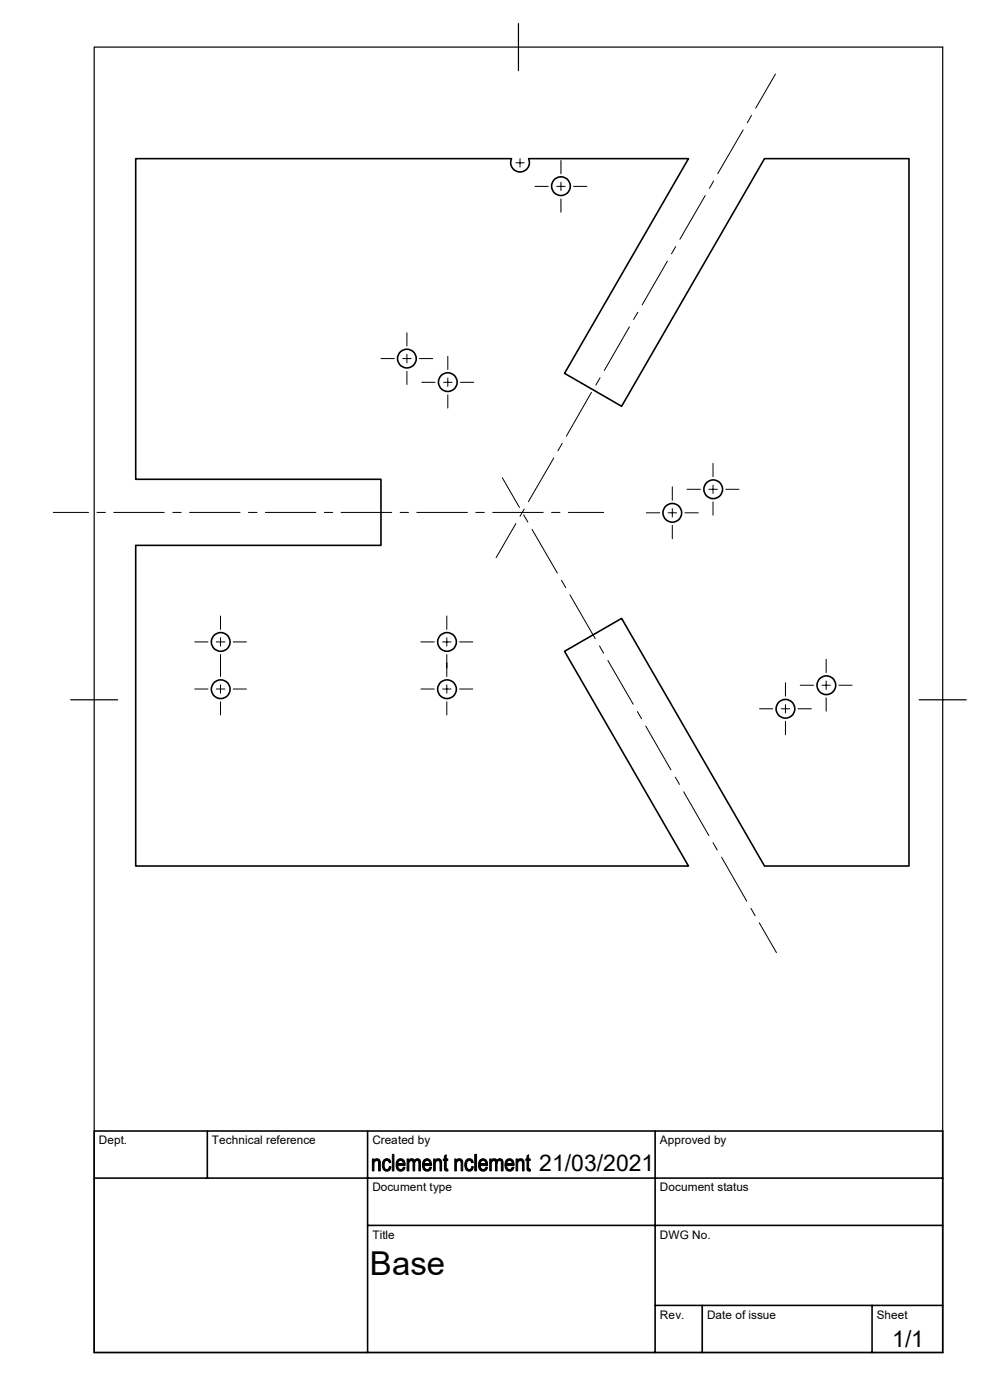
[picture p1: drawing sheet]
<svg xmlns="http://www.w3.org/2000/svg" width="210mm" height="297mm" viewBox="0 0 210 297" stroke-linecap="round" stroke-linejoin="round" font-family="sans-serif">
<g fill="none" stroke="#000" stroke-width=".34">
<path d="M28.8 33.7h79.7a1.99 1.99 0 0 0 1.8 2.8 1.99 1.99 0 0 0 1.8-2.8h33.9l-26.2 45.5 12.1 7 30.3-52.5h30.6v150h-30.6l-30.3-52.5-12.1 7 26.2 45.5h-117.2v-68h52v-14h-52zM20 239.9h180v47h-180zM44 239.9v10M78 239.9v47M139 239.9v47M20 249.9h180M78 260h122M139 276.9h61M149 276.9v10M185 276.9v10"/>
<circle cx="119" cy="39.5" r="1.98"/>
<circle cx="86.3" cy="76.1" r="1.98"/>
<circle cx="95" cy="81.1" r="1.98"/>
<circle cx="142.6" cy="108.8" r="1.98"/>
<circle cx="151.3" cy="103.8" r="1.98"/>
<circle cx="46.8" cy="136.2" r="1.98"/>
<circle cx="94.8" cy="136.2" r="1.98"/>
<circle cx="46.8" cy="146.2" r="1.98"/>
<circle cx="94.8" cy="146.2" r="1.98"/>
<circle cx="166.6" cy="150.4" r="1.98"/>
<circle cx="175.3" cy="145.4" r="1.98"/>
</g>
<path d="M20 10h180v276.9h-180zM110 5v10M15 148.5h10M195 148.5h10" fill="none" stroke="#000" stroke-width=".25"/>
<g fill="#000" stroke="#000" stroke-width=".21">
<path d="M79 245.9h.3v.4h.4l-.4 .4v1.7h-.3z" fill-rule="evenodd"/>
<path d="M79.3 246.2h.6z" fill-rule="evenodd"/>
<path d="M79.5 246a.78 .78 0 0 1 .9 0 .78 .78 0 0 1 .3 .8v1.6h-.4v-1.9l-.2-.3h-.8z" fill-rule="evenodd"/>
<path d="M81.4 246a.88 .88 0 0 1 1.3 .2h-.6a1.2 1.2 0 0 0-.4 1.8l.3 .1h-.6l-.2-.6a1.74 1.74 0 0 1 .2-1.5z" fill-rule="evenodd"/>
<path d="M81.4 248.1h.9l.3-.6h.3a.87 .87 0 0 1-.5 .9 .87 .87 0 0 1-1-.3z" fill-rule="evenodd"/>
<path d="M82.1 246.2h.6l.2 .4-.3 .1-.2-.4z" fill-rule="evenodd"/>
<path d="M83.2 244.9h.4v3.5h-.4z" fill-rule="evenodd"/>
<path d="M84.3 246.2h.7l-.5 .2-.1 .5h1.5v.4h-1.5l.2 .6 .4 .2h-.7a1.99 1.99 0 0 1 0-1.9z" fill-rule="evenodd"/>
<path d="M84.3 246.2a.94 .94 0 0 1 1.1-.3 .94 .94 0 0 1 .5 1h-1.5h1.2v-.2l-.5-.5z" fill-rule="evenodd"/>
<path d="M84.3 248.1h1l.3-.5 .3 .1a.92 .92 0 0 1-.6 .8 .92 .92 0 0 1-1-.4z" fill-rule="evenodd"/>
<path d="M86.4 245.9h.3v.4h.3l-.3 .4v1.7h-.3z" fill-rule="evenodd"/>
<path d="M86.7 246.2h.5z" fill-rule="evenodd"/>
<path d="M87 245.9a.65 .65 0 0 1 .9 .4l-1.2-.1z" fill-rule="evenodd"/>
<path d="M87.5 246.3l1-.1-.4 .1-.1 .5v1.6h-.4z" fill-rule="evenodd"/>
<path d="M88 246.1a.67 .67 0 0 1 .8-.2 .67 .67 0 0 1 .4 .8v1.7h-.3v-1.9l-.3-.3z" fill-rule="evenodd"/>
<path d="M89.9 246.2h.7l-.5 .2-.1 .5 1.6 .1v.3h-1.6l.2 .6 .4 .2h-.7l-.2-.2-.1-1z" fill-rule="evenodd"/>
<path d="M90 246a.95 .95 0 0 1 1.1 0 .95 .95 0 0 1 .4 .9h-1.5h1.2l-.3-.6-1-.1z" fill-rule="evenodd"/>
<path d="M89.9 248.1h.8l.5-.5 .3 .1a.91 .91 0 0 1-.6 .8 .91 .91 0 0 1-1-.4z" fill-rule="evenodd"/>
<path d="M92 245.9h.3v.4h.4l-.3 .2-.1 .3v1.6h-.3z" fill-rule="evenodd"/>
<path d="M92.3 246.3l.6-.1z" fill-rule="evenodd"/>
<path d="M92.5 246a.78 .78 0 0 1 .9 0 .78 .78 0 0 1 .3 .8v1.6h-.4v-1.9l-.2-.3h-.7z" fill-rule="evenodd"/>
<path d="M94.3 245.2l.4-.2v.9h.3v.3h-.3v1.7l.2 .1h-.6v-.1v-1.7h-.3v-.3h.3z" fill-rule="evenodd"/>
<path d="M94.3 248h.7v.4h-.5z" fill-rule="evenodd"/>
<path d="M96.5 245.9h.3v.4h.4l-.3 .2-.1 .3v1.6h-.3z" fill-rule="evenodd"/>
<path d="M96.8 246.3l.6-.1z" fill-rule="evenodd"/>
<path d="M97 246a.78 .78 0 0 1 .9 0 .78 .78 0 0 1 .3 .8v1.6h-.4v-1.9l-.2-.3h-.7z" fill-rule="evenodd"/>
<path d="M98.8 246.2a.89 .89 0 0 1 1.4 0h-.6a1.2 1.2 0 0 0-.4 1.8l.4 .1h-.8l-.1-.3-.1-.9z" fill-rule="evenodd"/>
<path d="M98.8 248.1h1l.3-.6h.3a.87 .87 0 0 1-.5 .9 .87 .87 0 0 1-1.1-.3z" fill-rule="evenodd"/>
<path d="M99.6 246.2h.6l.2 .4-.4 .1-.1-.4z" fill-rule="evenodd"/>
<path d="M100.7 244.9h.4v3.5h-.4z" fill-rule="evenodd"/>
<path d="M101.8 246.2h.7l-.5 .2-.1 .5h1.5v.4h-1.5l.2 .6 .4 .2h-.7a1.99 1.99 0 0 1 0-1.9z" fill-rule="evenodd"/>
<path d="M101.8 246.2a.94 .94 0 0 1 1.1-.3 .94 .94 0 0 1 .5 1h-1.5h1.2l-.1-.5-.3-.2z" fill-rule="evenodd"/>
<path d="M101.8 248.1h.9l.4-.5 .3 .1a.92 .92 0 0 1-.6 .7 .92 .92 0 0 1-1-.3z" fill-rule="evenodd"/>
<path d="M103.9 245.9h.3v.4h.3l-.3 .5v1.6h-.3z" fill-rule="evenodd"/>
<path d="M104.2 246.2h.5z" fill-rule="evenodd"/>
<path d="M104.4 245.9a.65 .65 0 0 1 1 .4l-1.2-.1z" fill-rule="evenodd"/>
<path d="M105 246.3l1-.1-.4 .1-.1 .3v1.8h-.4v-1.9z" fill-rule="evenodd"/>
<path d="M105.5 246.2a.69 .69 0 0 1 .8-.3 .69 .69 0 0 1 .4 .8v1.7h-.4v-2l-.2-.2z" fill-rule="evenodd"/>
<path d="M107.4 246.2h.7l-.3 .1-.3 .6h1.6v.4h-1.6l.1 .5 .5 .3h-.7a1.85 1.85 0 0 1 0-1.9z" fill-rule="evenodd"/>
<path d="M107.5 246a.97 .97 0 0 1 1.1 0 .97 .97 0 0 1 .5 .9h-1.6h1.2l-.2-.6-.3-.1h-.8z" fill-rule="evenodd"/>
<path d="M107.4 248.1h.8l.5-.5 .4 .1a.92 .92 0 0 1-.7 .8 .92 .92 0 0 1-1-.4z" fill-rule="evenodd"/>
<path d="M109.5 245.9h.3v.4h.4l-.3 .3-.1 1.8h-.3z" fill-rule="evenodd"/>
<path d="M109.9 246.2h.5z" fill-rule="evenodd"/>
<path d="M110.1 245.9a.77 .77 0 0 1 .8 .1 .77 .77 0 0 1 .3 .8v1.6h-.4v-1.9l-.2-.3h-.7z" fill-rule="evenodd"/>
<path d="M111.8 245.2l.3-.2v.9h.4v.3h-.4v1.7l.3 .1h-.6v-1.8h-.3v-.3h.3z" fill-rule="evenodd"/>
<path d="M111.8 248h.7l.1 .4h-.6z" fill-rule="evenodd"/>
</g>
<g fill="none" stroke="#000" stroke-width=".21">
<path d="M164.5 15.7l-4.2 7.2M109.4 34.5h1.8M110.3 33.7v1.7M113.5 39.5h2.8M118.1 39.5h1.8M119 34v2.9M119 38.7v1.7M121.7 39.5h2.8M151.4 38.4l-.9 1.6M157.6 27.6l-5.3 9.2M159.4 24.5l-.9 1.5M119 42.2v2.8"/>
<path d="M141.6 55.4l-5.4 9.3M143.3 52.3l-.8 1.5M149.6 41.5l-5.4 9.3M80.8 76.1h2.9M85.4 76.1h1.8M86.3 70.6v2.8M86.3 75.2v1.8M86.3 78.8v2.8M89 76.1h2.8M95 75.6v2.8M133.5 69.3l-5.3 9.3M135.3 66.3l-.9 1.5"/>
<path d="M89.5 81.1h2.8M94.1 81.1h1.8M95 80.2v1.8M95 83.8v2.8M97.7 81.1h2.8M117.5 97.2l-5.4 9.2M119.3 94.1l-.9 1.5M125.5 83.2l-5.4 9.3M127.3 80.1l-.9 1.6M151.3 98.3v2.8M11.3 108.7h7.5M20.6 108.7h1.8"/>
<path d="M24.1 108.7h10.7M36.7 108.7h1.7M40.2 108.7h10.7M52.7 108.7h1.8M56.3 108.7h10.7M68.8 108.7h1.8M72.3 108.7h10.8M84.9 108.7h1.8M88.4 108.7h10.7M100.9 108.7h1.8M104.5 108.7h10.7M106.6 101.3l3.6 6.4"/>
<path d="M109.4 111.1l-4.2 7.2M111.1 109.2l.9 1.5M111.2 108l-.9 1.5M112.9 112.3l5.3 9.3M117 108.7h1.8M120.6 108.7h7.5M137.1 108.8h2.9M141.7 108.8h1.8M142.6 103.3v2.8M142.6 107.9v1.8M142.6 111.5v2.8M145.3 108.8h2.8"/>
<path d="M145.8 103.8h2.8M150.4 103.8h1.8M151.3 102.9v1.8M151.3 106.5v2.8M154 103.8h2.8M41.3 136.2h2.8M45.9 136.2h1.8M46.8 130.7v2.8M46.8 135.3v1.8M46.8 138.9v4.6M49.5 136.2h2.8M89.3 136.2h2.8"/>
<path d="M93.9 136.2h1.8M94.8 130.7v2.8M94.8 135.3v1.8M94.8 138.9v4.6M97.5 136.2h2.8M119.1 123.1l.9 1.6M120.9 126.2l5.4 9.3M127.2 137l.9 1.6M175.3 139.9v2.8M41.3 146.2h2.8M45.9 146.2h1.8M46.8 145.3v1.8"/>
<path d="M46.8 148.9v2.8M49.5 146.2h2.8M89.3 146.2h2.8M93.9 146.2h1.8M94.8 145.3v1.8M94.8 148.9v2.8M97.5 146.2h2.8M128.9 140.1l5.4 9.3M135.2 151l.9 1.5M137 154.1l5.3 9.2M161.1 150.4h2.8M165.7 150.4h1.8"/>
<path d="M166.6 144.9v2.8M166.6 149.5v1.8M166.6 153v2.9M169.3 150.4h2.8M169.8 145.4h2.8M174.4 145.4h1.7M175.3 144.5v1.8M175.3 148v2.9M178 145.4h2.8M143.3 164.9l.8 1.5M145 168l5.4 9.2M151.3 178.8l.8 1.5"/>
<path d="M153.1 181.9l5.3 9.3M159.3 192.7l.9 1.6M161.1 195.8l3.6 6.3"/>
</g>
<text font-size="7" x="78.5" y="270.5">Base</text>
<g font-size="4.9">
<text x="114.4" y="248.5">21/03/2021</text>
<text x="189.3" y="285.7">1/1</text>
</g>
<g font-size="2.5">
<text x="21" y="242.7">Dept.</text>
<text x="45" y="242.7">Technical reference</text>
<text x="79" y="242.7">Created by</text>
<text x="140" y="242.7">Approved by</text>
<text x="79" y="252.8">Document type</text>
<text x="140" y="252.8">Document status</text>
<text x="79" y="262.8">Title</text>
<text x="140" y="262.8">DWG No.</text>
<text x="140" y="279.7">Rev.</text>
<text x="150" y="279.7">Date of issue</text>
<text x="186" y="279.7">Sheet</text>
</g>
</svg>
